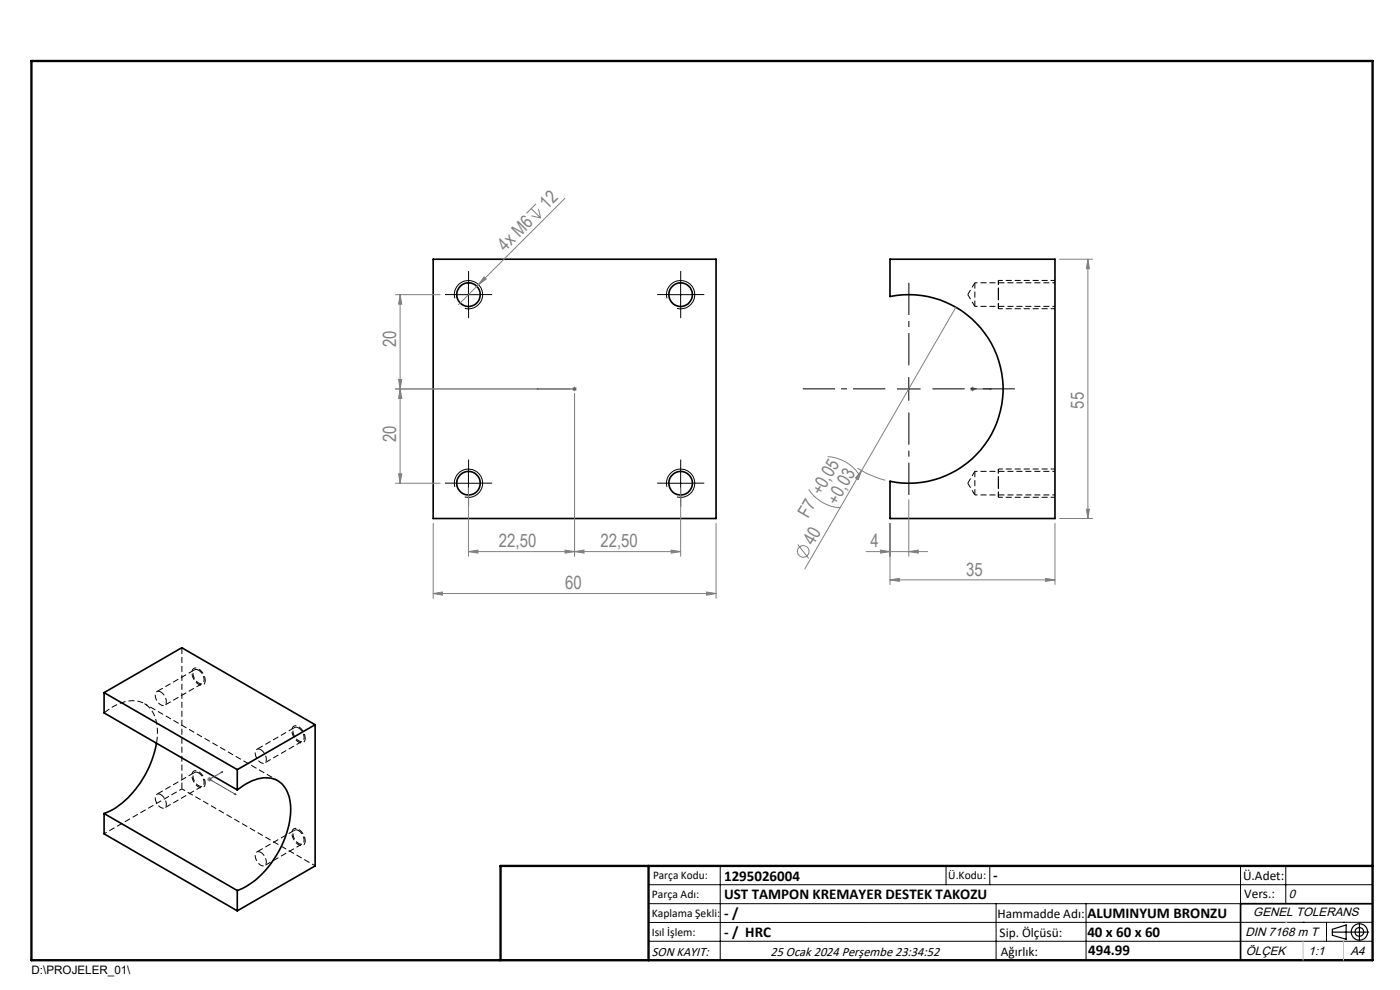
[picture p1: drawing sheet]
<svg xmlns="http://www.w3.org/2000/svg" width="297mm" height="210mm" viewBox="0 0 297 210" stroke-linecap="round" stroke-linejoin="round" font-family="sans-serif">
<path d="M206.8 60v5M211.8 62.5v-.5M206.8 100v5M211.8 102.5v-.5M38.6 167.3v-29.9" fill="none" stroke="#000" stroke-width=".21" stroke-dasharray="1.3 .6" stroke-linecap="butt"/>
<path d="M206.8 60l-1.5 2.5M205.3 62.5l1.5 2.5M211.8 65.5v-3M206.8 100l-1.5 2.5M205.3 102.5l1.5 2.5M211.8 105.5v-3" fill="none" stroke="#000" stroke-width=".21" stroke-dasharray="1.3 .6" stroke-dashoffset=".1" stroke-linecap="butt"/>
<path d="M223.8 60h-17M206.8 65h17M223.8 100h-17M206.8 105h17" fill="none" stroke="#000" stroke-width=".21" stroke-dasharray="1.3 .6" stroke-dashoffset=".7" stroke-linecap="butt"/>
<g fill="none" stroke="#000" stroke-width=".35">
<path d="M91.9 55h60v55h-60zM188.8 55h35v55h-35v-7.9a20 20 0 0 0 24-19.6 20 20 0 0 0-24-19.6zM22.1 146.9l16.5-9.5 28.3 16.3M22.1 146.9l28.2 16.4M22.1 146.9v4.3l28.2 16.4M33.2 157.6a20.6 20.6 0 0 1-9.9 14.4l-1.2 .6M66.9 153.7l-16.6 9.6M66.9 153.7v30l-16.6 9.5M22.1 172.6v4.3l28.2 16.3M22.1 172.6l28.2 16.3M50.3 167.6a9.2 9.2 0 0 1 7.3-2.5 5.6 5.6 0 0 1 4 5.5 20.4 20.4 0 0 1-10 17.8l-1.3 .5M50.3 163.3v4.3"/>
<path d="M50.3 188.9v4.3M291.2 191.7h-28v12"/>
<circle cx="99.4" cy="62.5" r="2.5"/>
<circle cx="144.4" cy="62.5" r="2.49"/>
<circle cx="99.4" cy="102.5" r="2.5"/>
<circle cx="144.4" cy="102.5" r="2.49"/>
</g>
<path d="M33.2 157.6a9 9 0 0 0-1.6-7.6 5.6 5.6 0 0 0-6.4-.7l-1.9 1-1.2 .9" fill="none" stroke="#000" stroke-width=".21" stroke-dasharray="1.3 .6" stroke-dashoffset="-.1" stroke-linecap="butt"/>
<path d="M34.1 146.8a2.06 2.06 0 0 1 .9 2.7 1.69 1.69 0 0 1-2-1.6 .81 .81 0 0 1 .1-1 .81 .81 0 0 1 1-.1M42.1 142.2a2.06 2.06 0 0 1 .9 2.7 1.69 1.69 0 0 1-2-1.6 .81 .81 0 0 1 .1-1 .81 .81 0 0 1 1-.1M55.3 159a2.06 2.06 0 0 1 .9 2.8 1.69 1.69 0 0 1-2-1.6 .81 .81 0 0 1 .1-1.1 .81 .81 0 0 1 1-.1M63.3 154.4a2.06 2.06 0 0 1 .9 2.8 1.69 1.69 0 0 1-2-1.6 .81 .81 0 0 1 .1-1.1 .81 .81 0 0 1 1-.1M34.1 168.6a2.06 2.06 0 0 1 .9 2.7 1.69 1.69 0 0 1-2-1.6 .81 .81 0 0 1 .1-1 .81 .81 0 0 1 1-.1M42.1 163.9a2.06 2.06 0 0 1 .9 2.8 1.69 1.69 0 0 1-2-1.6 .81 .81 0 0 1 .1-1.1 .81 .81 0 0 1 1-.1M63.3 176.2a2.06 2.06 0 0 1 .9 2.7 1.69 1.69 0 0 1-2-1.6 .81 .81 0 0 1 .1-1 .81 .81 0 0 1 1-.1M55.3 180.8a2.06 2.06 0 0 1 .9 2.8 1.69 1.69 0 0 1-2-1.6 .81 .81 0 0 1 .1-1.1 .81 .81 0 0 1 1-.1" fill="none" stroke="#000" stroke-width=".21" stroke-dasharray="1.3 .6" stroke-dashoffset=".2" stroke-linecap="butt"/>
<path d="M38.6 167.3l28.3 16.4M58.9 165.6l-28.3-16.3" fill="none" stroke="#000" stroke-width=".21" stroke-dasharray="1.3 .6" stroke-dashoffset=".5" stroke-linecap="butt"/>
<path d="M22.1 176.9l16.5-9.6" fill="none" stroke="#000" stroke-width=".21" stroke-dasharray="1.3 .6" stroke-dashoffset=".6" stroke-linecap="butt"/>
<path d="M34.9 149.6l8.1-4.6M41.3 142.1l-8 4.6M62.5 154.3l-8 4.6M34.9 171.4l8.1-4.7M41.3 163.8l-8 4.7M56.2 161.8l8-4.6M62.5 176.1l-8 4.6M56.2 183.6l8-4.6" fill="none" stroke="#000" stroke-width=".21" stroke-dasharray="1.3 .6" stroke-dashoffset="-.2" stroke-linecap="butt"/>
<g fill="none" stroke="#808080" stroke-width=".21">
<path d="M102.7 58.7l.5 .5-1.7 1.2zM112.7 44.2l2 2M112.7 45.8l2 .4M113.7 43.2l-2 2.1M114.2 44.3l.5 1.9M119.8 42.1l-18.3 18.3M224.8 55h7M230.8 55l.3 2h-.6zM230.8 55v55M83.9 62.5h9.5M84.9 62.5v40M84.9 62.5l.3 2h-.6z"/>
<path d="M101.5 60.4l-4.2 4.2M202.8 65.2l-20 34.6M83.9 82.5h37M84.6 80.5h.6l-.3 2zM84.9 82.5l.3 2h-.6zM121.4 82.5h1M121.5 82.2l.7 .7M121.9 83.5v34.5M121.9 82v1M122.2 82.2l-.7 .7M175.6 96.9a8.6 8.6 0 0 1 6.7 3.8M181.9 99.3a21.2 21.2 0 0 0 5.9 2.6"/>
<path d="M182.8 99.8l-12.1 20.9M182.8 99.8l-.7 1.9-.6-.3zM205.8 82.5h1M206 82.2l.7 .7M206.3 82v1M206.7 82.2l-.7 .7M83.9 102.5h9.5M84.6 100.5h.6l-.3 2zM91.9 111v15.9M99.4 117l2-.3v.6zM99.4 103.5v14.5M119.9 116.7l2 .3-2 .3z"/>
<path d="M121.9 117l2-.3v.6zM142.4 116.7l2 .3-2 .3zM144.4 117h-45M144.4 103.5v14.5M151.9 111v15.9M169.2 115.5l2.4 3M171.6 103.8a8.5 8.5 0 0 0 6.7 3.9M183.7 117h13.1M186.8 116.7l2 .3-2 .3zM188.8 111v13M192.8 117l2-.3v.6zM192.8 106v12"/>
<path d="M223.8 111v13M224.8 110h7M230.5 108h.6l-.3 2zM91.9 125.9l2-.3v.7zM91.9 125.9h60M149.9 125.6l2 .3-2 .4zM188.8 123l2-.3v.6zM188.8 123h35M221.8 122.7l2 .3-2 .3zM44 165.3h.9M44.1 165l.7 .7M44.4 164.8v1"/>
<path d="M44.8 165l-.7 .7"/>
<circle cx="170.4" cy="117" r="1.23"/>
</g>
<g fill="none" stroke="#000" stroke-width=".21">
<path d="M99.4 60v5M144.4 60v5M96.5 63.3a2.99 2.99 0 0 1 2.6-3.8 2.99 2.99 0 0 1 3.3 3.3 2.99 2.99 0 0 1-3.8 2.6M96.9 62.5h5M141.5 63.3a2.99 2.99 0 0 1 2.6-3.8 2.99 2.99 0 0 1 3.3 3.3 2.99 2.99 0 0 1-3.8 2.6M141.9 62.5h5M190.3 82.5h5M192.8 80v5M96.5 103.3a2.99 2.99 0 0 1 2.6-3.8 2.99 2.99 0 0 1 3.3 3.3 2.99 2.99 0 0 1-3.8 2.6M96.9 102.5h5M99.4 100v5M141.5 103.3a2.99 2.99 0 0 1 2.6-3.8 2.99 2.99 0 0 1 3.3 3.3 2.99 2.99 0 0 1-3.8 2.6"/>
<path d="M141.9 102.5h5M144.4 100v5M137.6 187.7h153.6M137.6 191.7h153.6M137.6 199.7h153.6M152.8 183.7v20M200.7 183.7v4M210 183.7v4M211.3 191.7v12M230.4 191.7v12M263.2 183.7v20M272.8 183.7v8"/>
<path d="M276.4 195.6h.1M281.4 195.6v4.1M285 195.6h.1M291.2 195.6l-153.6 .1"/>
</g>
<path d="M223.8 59.5h-12M211.8 62v-2.5M211.8 65.5h12M223.8 99.5h-12M211.8 102v-2.5M211.8 105.5h12" fill="none" stroke="#000" stroke-width=".21" stroke-dasharray="1.3 .6" stroke-dashoffset=".3" stroke-linecap="butt"/>
<path d="M43.5 144.3a2.7 2.7 0 0 0-2.1-2.6 1.11 1.11 0 0 0-.6 1.6 2.35 2.35 0 0 0 2.2 2l.3-.3 .2-.7M64.7 156.6a2.7 2.7 0 0 0-2.1-2.7 1.11 1.11 0 0 0-.6 1.7 2.35 2.35 0 0 0 2.2 1.9l.4-.2 .1-.7M43.5 166.1a2.7 2.7 0 0 0-2.1-2.6 1.11 1.11 0 0 0-.6 1.6 2.35 2.35 0 0 0 2.2 2l.3-.3 .2-.7M64.7 178.4a2.7 2.7 0 0 0-2.1-2.7 1.11 1.11 0 0 0-.6 1.6 2.35 2.35 0 0 0 2.2 2l.4-.2 .1-.7" fill="none" stroke="#000" stroke-width=".21" stroke-dasharray="1.3 .6" stroke-dashoffset=".4" stroke-linecap="butt"/>
<path d="M211.8 62v-2.5M211.8 102v-2.5" fill="none" stroke="#000" stroke-width=".25" stroke-dasharray="1.3 .6" stroke-dashoffset=".3" stroke-linecap="butt"/>
<path d="M211.8 65.5v-3M211.8 105.5v-3" fill="none" stroke="#000" stroke-width=".25" stroke-dasharray="1.3 .6" stroke-dashoffset=".1" stroke-linecap="butt"/>
<g fill="none" stroke="#000" stroke-width=".25">
<path d="M282.6 197.7h7.8M282.6 197.1l3-.9v3l-3-.8zM288.4 195.8v3.8M106.2 203.7h185"/>
<circle cx="288.4" cy="197.7" r="1.74"/>
<circle cx="288.4" cy="197.7" r=".93"/>
</g>
<path d="M113.9 82.5h.4h-.4M113.9 82.5h8M121.8 82.5h.2zM121.9 82.5h.1M206.2 82.5h.2zM206.3 82.5h.1M206.3 82.5h4M210.3 82.5h-.4h.4M46.9 163.8l.4-.1-.2 .2zM47.3 163.7l-2.9 1.6 5.7 3.3M49.7 168.4h.2l.2 .2z" fill="none" stroke="#00f" stroke-width=".21"/>
<g fill="none" stroke="#000" stroke-width=".21" stroke-dasharray="15.2 1.3 1.3 1.3" stroke-linecap="butt">
<path d="M99.4 60v-2.5M144.4 60v-2.5M96.9 62.5h-2.5M99.4 65v2.5M101.9 62.5h2.5M141.9 62.5h-2.5M144.4 65v2.5M146.9 62.5h2.5M99.4 100v-2.5M144.4 100v-2.5M96.9 102.5h-2.5M99.4 105v2.5"/>
<path d="M101.9 102.5h2.5M141.9 102.5h-2.5M144.4 105v2.5M146.9 102.5h2.5"/>
</g>
<path d="M211.8 62.5v-.5M211.8 102.5v-.5" fill="none" stroke="#000" stroke-width=".25" stroke-dasharray="1.3 .6" stroke-linecap="butt"/>
<path d="M192.8 77.5v-17.5M187.8 82.5h-17.5M192.8 87.5v17.5M197.8 82.5h17.5" fill="none" stroke="#000" stroke-width=".21" stroke-dasharray="15.2 1.3 1.3 1.3" stroke-dashoffset="8.4" stroke-linecap="butt"/>
<path d="M6.7 12.9h284.5v190.8h-284.5zM137.6 183.7v20M291.2 183.7h-185v20" fill="none" stroke="#000" stroke-width=".5"/>
<path d="M276.4 199.7v4M285 199.7v4" fill="none" stroke="#c0c0c0" stroke-width=".21"/>
<path d="M272.8 195.6h.1" fill="none" stroke="#c0c0c0" stroke-width=".25"/>
<g fill="#00f">
<path d="M209.9 82.5h.4zM206.2 82.5h.2z"/>
<path d="M46.9 163.8l.2 .1 .2-.2zM49.7 168.4l.4 .2-.2-.2zM121.8 82.5h.2zM113.9 82.5h.4z"/>
</g>
<g fill="#808080">
<path d="M102.7 58.7l.5 .5-1.7 1.2z"/>
<path d="M182.8 99.8l-.7 1.9-.6-.3z"/>
<path d="M192.8 117l2-.3v.6zM186.8 116.7l2 .3-2 .3zM221.8 122.7l2 .3-2 .3zM188.8 123l2-.3v.6zM119.9 116.7l2 .3-2 .3zM99.4 117l2-.3v.6zM149.9 125.6l2 .3-2 .4zM91.9 125.9l2-.3v.7z"/>
<path d="M121.9 117l2-.3v.6zM142.4 116.7l2 .3-2 .3z"/>
<path d="M230.5 108h.6l-.3 2zM230.8 55l.3 2h-.6zM84.6 80.5h.6l-.3 2zM84.9 62.5l.3 2h-.6z"/>
<path d="M84.9 82.5l.3 2h-.6zM84.6 100.5h.6l-.3 2z"/>
</g>
<g font-size="3.9" fill="#808080">
<text x="116.1" y="44.6" transform="rotate(-45 116.1 44.6)">12</text>
<text x="107.2" y="53.5" transform="rotate(-45 107.2 53.5)">4x M6</text>
<text x="84" y="73.6" transform="rotate(-90 84 73.6)">20</text>
<text x="229.9" y="86.7" transform="rotate(-90 229.9 86.7)">55</text>
<text x="84" y="93.8" transform="rotate(-90 84 93.8)">20</text>
<text x="177.5" y="107.3" transform="rotate(-60 177.5 107.3)">+0,03</text>
<text x="171.4" y="110.1" transform="rotate(-60 171.4 110.1)">F7 +0,05</text>
<text x="105.8" y="116.1">22,50</text>
<text x="127.4" y="116.1">22,50</text>
<text x="172.6" y="115.9" transform="rotate(-60 172.6 115.9)">40</text>
<text x="184.6" y="116.1">4</text>
<text x="119.9" y="125">60</text>
<text x="204.9" y="122.1">35</text>
</g>
<g font-size="3.2">
<text x="153.6" y="186.8">1295026004</text>
<text x="153.6" y="190.8">UST TAMPON KREMAYER DESTEK TAKOZU</text>
<text x="210.7" y="186.6">-</text>
<text x="153.6" y="194.8">- /</text>
<text x="230.7" y="194.8">ALUMINYUM BRONZU</text>
<text x="153.6" y="198.8">- / HRC</text>
<text x="230.7" y="198.7">40 x 60 x 60</text>
<text x="230.8" y="202.6">494.99</text>
</g>
<g font-size="2.8">
<text x="263.7" y="186.7">Ü.Adet:</text>
<text x="263.9" y="190.5">Vers.:</text>
<text x="211.6" y="194.8">Hammadde Adı:</text>
<text x="138.3" y="202.8">SON KAYIT:</text>
<text x="163.4" y="202.8">25 Ocak 2024 Perşembe 23:34:52</text>
<text x="212.1" y="198.7">Sip. Ölçüsü:</text>
<text x="212.3" y="202.7">Ağırlık:</text>
</g>
<g font-size="2.6">
<text x="273.4" y="190.4">0</text>
<text x="265.9" y="194.4">GENEL TOLERANS</text>
<text x="264.2" y="198.5">DIN 7168 m T</text>
<text x="264.3" y="202.6">ÖLÇEK</text>
<text x="277.6" y="202.6">1:1</text>
<text x="286.5" y="202.6">A4</text>
</g>
<g font-size="2.5">
<text x="138.3" y="190.5">Parça Adı:</text>
<text x="138.5" y="186.5">Parça Kodu:</text>
<text x="201.2" y="186.5">Ü.Kodu:</text>
<text x="138.3" y="194.5">Kaplama Şekli:</text>
<text x="138.3" y="198.6">Isıl İşlem:</text>
<text x="6.7" y="206.7">D:\PROJELER_01\</text>
</g>
</svg>
